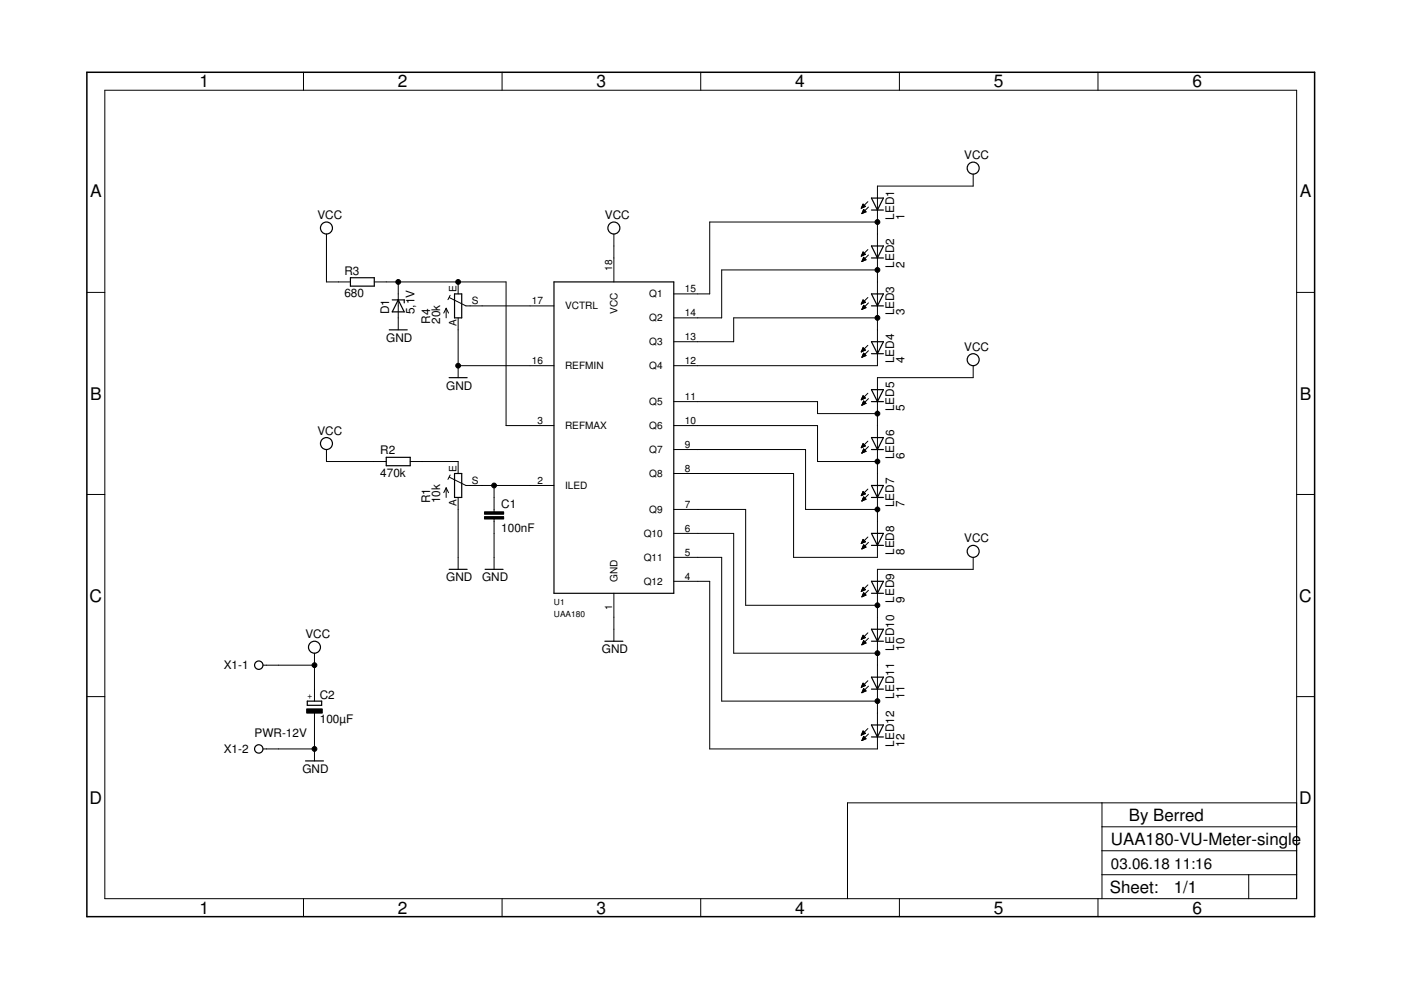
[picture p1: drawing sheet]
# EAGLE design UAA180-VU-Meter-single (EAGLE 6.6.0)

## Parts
C1  100nF  C-EU025-024X044  [C025-024X044]
C2  100µF  CPOL-EUE2.5-7  [E2,5-7]
D1  5,1V  ZPD  [DO35Z10]
LED1  1  LEDSQR2X5  [LED2X5]
LED2  2  LEDSQR2X5  [LED2X5]
LED3  3  LEDSQR2X5  [LED2X5]
LED4  4  LEDSQR2X5  [LED2X5]
LED5  5  LEDSQR2X5  [LED2X5]
LED6  6  LEDSQR2X5  [LED2X5]
LED7  7  LEDSQR2X5  [LED2X5]
LED8  8  LEDSQR2X5  [LED2X5]
LED9  9  LEDSQR2X5  [LED2X5]
LED10  10  LEDSQR2X5  [LED2X5]
LED11  11  LEDSQR2X5  [LED2X5]
LED12  12  LEDSQR2X5  [LED2X5]
R1  10k  TRIM_EU-B25P  [B25P]
R2  470k  R-EU_0207/10  [0207/10]
R3  680  R-EU_0207/10  [0207/10]
R4  20k  TRIM_EU-B25P  [B25P]
U1  UAA180  [DIL18]
X1  PWR-12V  W237-02P  [W237-132]

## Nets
GND: C1.2 C2.- D1.A R1.A R4.A U1.1(GND) U1.16(REFMIN) X1.2
N$1: LED1.K(C) LED2.A U1.15(Q1)
N$2: LED2.K(C) LED3.A U1.14(Q2)
N$3: LED3.K(C) LED4.A U1.13(Q3)
N$4: LED4.K(C) U1.12(Q4)
N$5: LED5.K(C) LED6.A U1.11(Q5)
N$6: LED6.K(C) LED7.A U1.10(Q6)
N$7: LED7.K(C) LED8.A U1.9(Q7)
N$8: R4.S U1.17(VCTRL)
N$9: C1.1 R1.S U1.2(ILED)
N$10: LED8.K(C) U1.8(Q8)
N$11: LED9.K(C) LED10.A U1.7(Q9)
N$12: LED10.K(C) LED11.A U1.6(Q10)
N$13: LED11.K(C) LED12.A U1.5(Q11)
N$14: LED12.K(C) U1.4(Q12)
N$15: R1.E R2.2
N$16: D1.C R3.2 R4.E U1.3(REFMAX)
VCC: C2.+ LED1.A LED5.A LED9.A R2.1 R3.1 U1.18(VCC) X1.1

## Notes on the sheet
- By Berred
